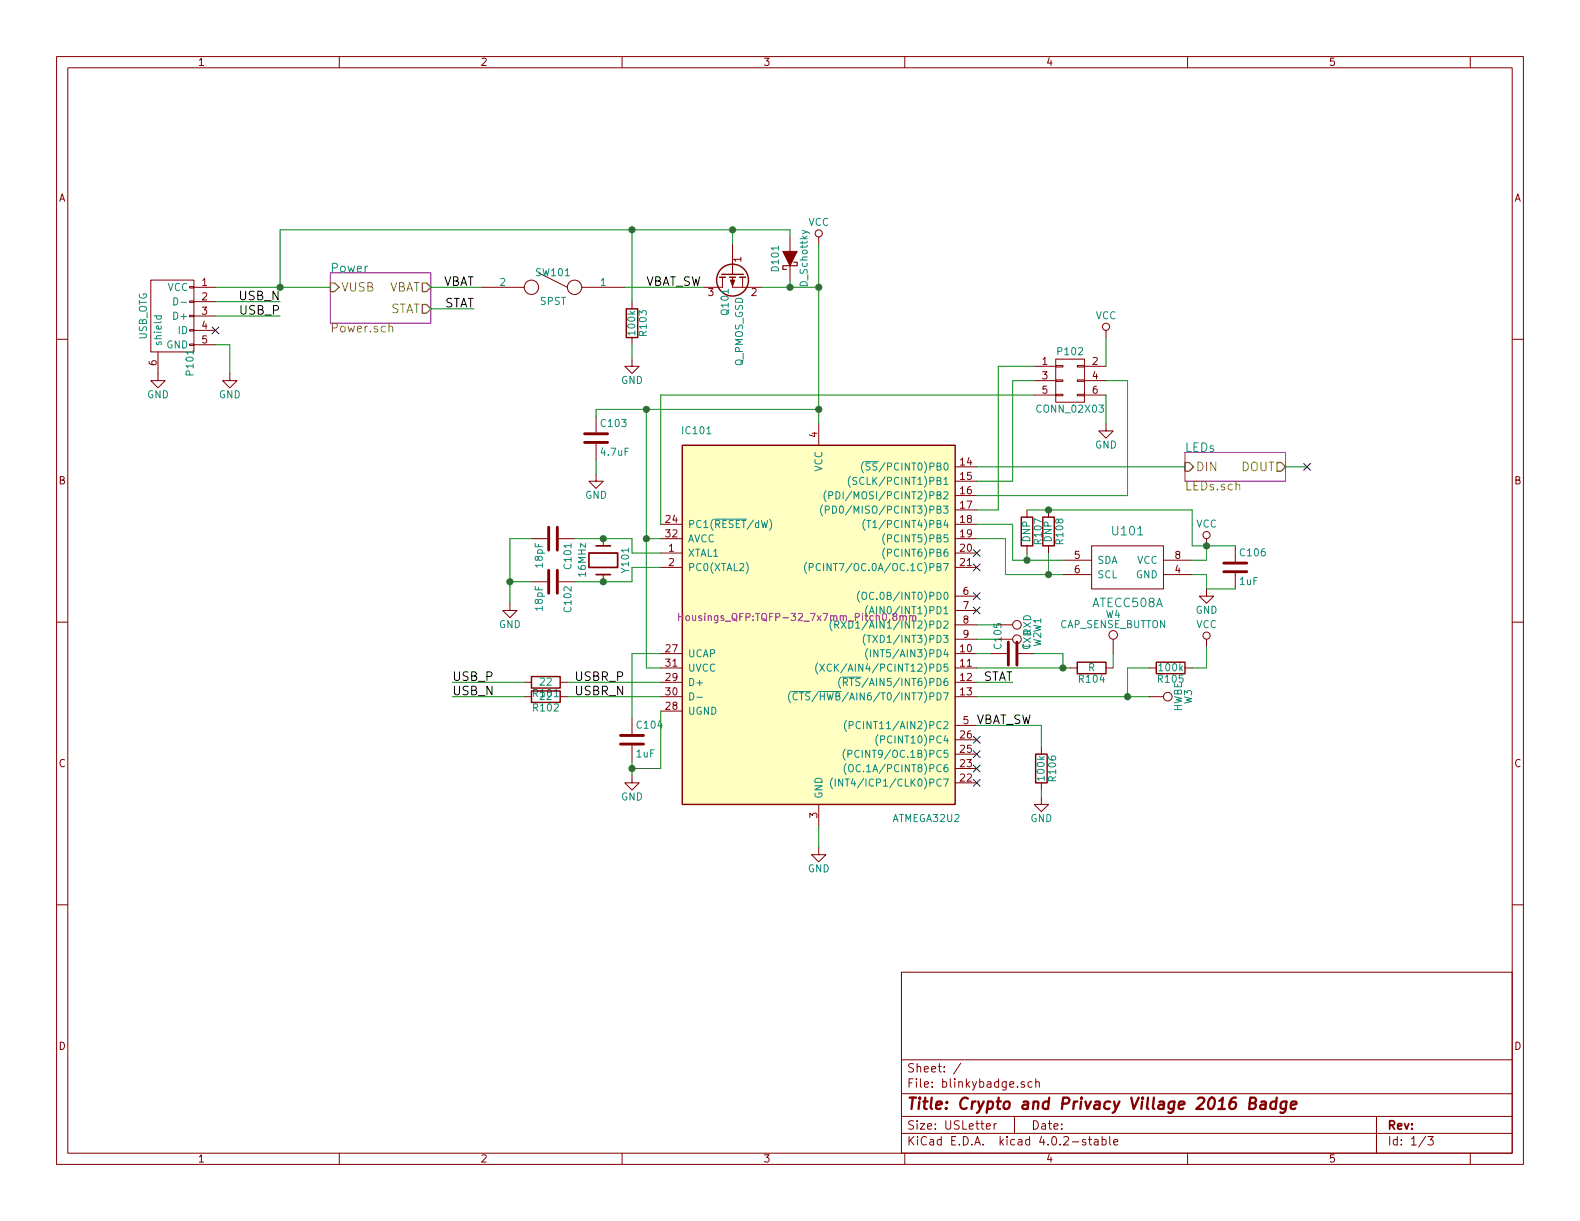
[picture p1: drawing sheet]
EESchema Schematic File Version 2
LIBS:power
LIBS:device
LIBS:transistors
LIBS:conn
LIBS:linear
LIBS:regul
LIBS:74xx
LIBS:cmos4000
LIBS:adc-dac
LIBS:memory
LIBS:xilinx
LIBS:microcontrollers
LIBS:dsp
LIBS:microchip
LIBS:analog_switches
LIBS:motorola
LIBS:texas
LIBS:intel
LIBS:audio
LIBS:interface
LIBS:digital-audio
LIBS:philips
LIBS:display
LIBS:cypress
LIBS:siliconi
LIBS:opto
LIBS:atmel
LIBS:contrib
LIBS:valves
LIBS:blinkybadge
LIBS:blinkybadge-cache
EELAYER 25 0
EELAYER END
$Descr USLetter 11000 8500
encoding utf-8
Sheet 1 3
Title "Crypto and Privacy Village 2016 Badge"
Date ""
Rev ""
Comp ""
Comment1 ""
Comment2 ""
Comment3 ""
Comment4 ""
$EndDescr
$Comp
L USB_OTG P101
U 1 1
P 1200 2200
F 0 "P101" H 1525 2075 50  0000 C CNN
F 1 "USB_OTG" H 1200 2400 50  0000 C CNN
F 2 "lib:USB_Micro-B-cpv" V 1150 2100 50  0001 C CNN
F 3 "" V 1150 2100 50  0000 C CNN
	1    1200 2200
	0    -1   1    0   
$EndComp
$Comp
L GND #PWR01
U 1 1
P 1100 2600
F 0 "#PWR01" H 1100 2350 50  0001 C CNN
F 1 "GND" H 1100 2450 50  0000 C CNN
F 2 "" H 1100 2600 50  0000 C CNN
F 3 "" H 1100 2600 50  0000 C CNN
	1    1100 2600
	1    0    0    -1  
$EndComp
$Comp
L GND #PWR02
U 1 1
P 1600 2600
F 0 "#PWR02" H 1600 2350 50  0001 C CNN
F 1 "GND" H 1600 2450 50  0000 C CNN
F 2 "" H 1600 2600 50  0000 C CNN
F 3 "" H 1600 2600 50  0000 C CNN
	1    1600 2600
	1    0    0    -1  
$EndComp
$Sheet
S 2300 1900 700  350 
U 5779CE96
F0 "Power" 60
F1 "Power.sch" 60
F2 "VUSB" I L 2300 2000 60 
F3 "STAT" O R 3000 2150 60 
F4 "VBAT" O R 3000 2000 60 
$EndSheet
$Comp
L SPST SW101
U 1 1
P 3850 2000
F 0 "SW101" H 3850 2100 50  0000 C CNN
F 1 "SPST" H 3850 1900 50  0000 C CNN
F 2 "lib:DPDT_SMD" H 3850 2000 50  0001 C CNN
F 3 "" H 3850 2000 50  0000 C CNN
	1    3850 2000
	-1   0    0    -1  
$EndComp
$Comp
L ATMEGA8U2 IC101
U 1 1
P 5700 4350
F 0 "IC101" H 4850 5700 50  0000 C CNN
F 1 "ATMEGA32U2" H 6450 3000 50  0000 C CNN
F 2 "Housings_QFP:TQFP-32_7x7mm_Pitch0.8mm" H 5550 4400 50  0000 C CNN
F 3 "http://www.atmel.com/Images/doc7799.pdf" H 5800 2900 50  0001 C CNN
	1    5700 4350
	1    0    0    -1  
$EndComp
$Comp
L GND #PWR03
U 1 1
P 5700 5900
F 0 "#PWR03" H 5700 5650 50  0001 C CNN
F 1 "GND" H 5700 5750 50  0000 C CNN
F 2 "" H 5700 5900 50  0000 C CNN
F 3 "" H 5700 5900 50  0000 C CNN
	1    5700 5900
	1    0    0    -1  
$EndComp
$Comp
L ATECC508A U101
U 1 1
P 7850 3950
F 0 "U101" H 7850 4200 60  0000 C CNN
F 1 "ATECC508A" H 7850 3700 60  0000 C CNN
F 2 "Housings_SOIC:SOIC-8_3.9x4.9mm_Pitch1.27mm" H 8050 3950 60  0001 C CNN
F 3 "" H 8050 3950 60  0000 C CNN
	1    7850 3950
	1    0    0    -1  
$EndComp
$Comp
L R R103
U 1 1
P 4400 2250
F 0 "R103" V 4480 2250 50  0000 C CNN
F 1 "100k" V 4400 2250 50  0000 C CNN
F 2 "Resistors_SMD:R_0603" V 4330 2250 50  0001 C CNN
F 3 "" H 4400 2250 50  0000 C CNN
	1    4400 2250
	1    0    0    -1  
$EndComp
$Comp
L GND #PWR04
U 1 1
P 4400 2500
F 0 "#PWR04" H 4400 2250 50  0001 C CNN
F 1 "GND" H 4400 2350 50  0000 C CNN
F 2 "" H 4400 2500 50  0000 C CNN
F 3 "" H 4400 2500 50  0000 C CNN
	1    4400 2500
	1    0    0    -1  
$EndComp
$Comp
L D_Schottky D101
U 1 1
P 5500 1800
F 0 "D101" H 5500 1900 50  0000 C CNN
F 1 "D_Schottky" H 5500 1700 50  0000 C CNN
F 2 "Diodes_SMD:SOD-323" H 5500 1800 50  0001 C CNN
F 3 "" H 5500 1800 50  0000 C CNN
	1    5500 1800
	0    -1   -1   0   
$EndComp
NoConn ~ 1500 2300
Text Label 3300 2150 2    60   ~ 0
STAT
Text Label 1950 2100 2    60   ~ 0
USB_N
Text Label 1950 2200 2    60   ~ 0
USB_P
$Comp
L R R101
U 1 1
P 3800 4750
F 0 "R101" V 3880 4750 50  0000 C CNN
F 1 "22" V 3800 4750 50  0000 C CNN
F 2 "Resistors_SMD:R_0603" V 3730 4750 50  0001 C CNN
F 3 "" H 3800 4750 50  0000 C CNN
	1    3800 4750
	0    1    1    0   
$EndComp
$Comp
L R R102
U 1 1
P 3800 4850
F 0 "R102" V 3880 4850 50  0000 C CNN
F 1 "22" V 3800 4850 50  0000 C CNN
F 2 "Resistors_SMD:R_0603" V 3730 4850 50  0001 C CNN
F 3 "" H 3800 4850 50  0000 C CNN
	1    3800 4850
	0    1    1    0   
$EndComp
Text Label 3150 4750 0    60   ~ 0
USB_P
Text Label 3150 4850 0    60   ~ 0
USB_N
$Comp
L VCC #PWR05
U 1 1
P 5700 1700
F 0 "#PWR05" H 5700 1550 50  0001 C CNN
F 1 "VCC" H 5700 1850 50  0000 C CNN
F 2 "" H 5700 1700 50  0000 C CNN
F 3 "" H 5700 1700 50  0000 C CNN
	1    5700 1700
	1    0    0    -1  
$EndComp
$Comp
L C C104
U 1 1
P 4400 5150
F 0 "C104" H 4425 5250 50  0000 L CNN
F 1 "1uF" H 4425 5050 50  0000 L CNN
F 2 "Capacitors_SMD:C_0603" H 4438 5000 50  0001 C CNN
F 3 "" H 4400 5150 50  0000 C CNN
	1    4400 5150
	1    0    0    -1  
$EndComp
$Comp
L GND #PWR06
U 1 1
P 4400 5400
F 0 "#PWR06" H 4400 5150 50  0001 C CNN
F 1 "GND" H 4400 5250 50  0000 C CNN
F 2 "" H 4400 5400 50  0000 C CNN
F 3 "" H 4400 5400 50  0000 C CNN
	1    4400 5400
	1    0    0    -1  
$EndComp
Text Label 3300 2000 2    60   ~ 0
VBAT
$Comp
L Crystal Y101
U 1 1
P 4200 3900
F 0 "Y101" H 4200 4050 50  0000 C CNN
F 1 "16MHz" H 4200 3750 50  0000 C CNN
F 2 "Crystals:Crystal_HC49-SD_SMD" H 4200 3900 50  0001 C CNN
F 3 "" H 4200 3900 50  0000 C CNN
	1    4200 3900
	0    1    1    0   
$EndComp
$Comp
L C C101
U 1 1
P 3850 3750
F 0 "C101" H 3875 3850 50  0000 L CNN
F 1 "18pF" H 3875 3650 50  0000 L CNN
F 2 "Capacitors_SMD:C_0603" H 3888 3600 50  0001 C CNN
F 3 "" H 3850 3750 50  0000 C CNN
	1    3850 3750
	0    1    1    0   
$EndComp
$Comp
L C C102
U 1 1
P 3850 4050
F 0 "C102" H 3875 4150 50  0000 L CNN
F 1 "18pF" H 3875 3950 50  0000 L CNN
F 2 "Capacitors_SMD:C_0603" H 3888 3900 50  0001 C CNN
F 3 "" H 3850 4050 50  0000 C CNN
	1    3850 4050
	0    1    1    0   
$EndComp
$Comp
L GND #PWR07
U 1 1
P 3550 4200
F 0 "#PWR07" H 3550 3950 50  0001 C CNN
F 1 "GND" H 3550 4050 50  0000 C CNN
F 2 "" H 3550 4200 50  0000 C CNN
F 3 "" H 3550 4200 50  0000 C CNN
	1    3550 4200
	1    0    0    -1  
$EndComp
$Comp
L GND #PWR08
U 1 1
P 8400 4100
F 0 "#PWR08" H 8400 3850 50  0001 C CNN
F 1 "GND" H 8400 3950 50  0000 C CNN
F 2 "" H 8400 4100 50  0000 C CNN
F 3 "" H 8400 4100 50  0000 C CNN
	1    8400 4100
	1    0    0    -1  
$EndComp
$Comp
L VCC #PWR09
U 1 1
P 8400 3800
F 0 "#PWR09" H 8400 3650 50  0001 C CNN
F 1 "VCC" H 8400 3950 50  0000 C CNN
F 2 "" H 8400 3800 50  0000 C CNN
F 3 "" H 8400 3800 50  0000 C CNN
	1    8400 3800
	1    0    0    -1  
$EndComp
$Comp
L C C103
U 1 1
P 4150 3050
F 0 "C103" H 4175 3150 50  0000 L CNN
F 1 "4.7uF" H 4175 2950 50  0000 L CNN
F 2 "Capacitors_SMD:C_0603" H 4188 2900 50  0001 C CNN
F 3 "" H 4150 3050 50  0000 C CNN
	1    4150 3050
	1    0    0    -1  
$EndComp
$Comp
L GND #PWR010
U 1 1
P 4150 3300
F 0 "#PWR010" H 4150 3050 50  0001 C CNN
F 1 "GND" H 4150 3150 50  0000 C CNN
F 2 "" H 4150 3300 50  0000 C CNN
F 3 "" H 4150 3300 50  0000 C CNN
	1    4150 3300
	1    0    0    -1  
$EndComp
$Sheet
S 8250 3150 700  200 
U 577DCB06
F0 "LEDs" 60
F1 "LEDs.sch" 60
F2 "DIN" I L 8250 3250 60 
F3 "DOUT" O R 8950 3250 60 
$EndSheet
NoConn ~ 9100 3250
Text Label 4500 2000 0    60   ~ 0
VBAT_SW
$Comp
L C C105
U 1 1
P 7050 4550
F 0 "C105" H 7075 4650 50  0000 L CNN
F 1 "C" H 7075 4450 50  0000 L CNN
F 2 "Capacitors_SMD:C_0603" H 7088 4400 50  0001 C CNN
F 3 "" H 7050 4550 50  0000 C CNN
	1    7050 4550
	0    -1   -1   0   
$EndComp
$Comp
L R R104
U 1 1
P 7600 4650
F 0 "R104" V 7680 4650 50  0000 C CNN
F 1 "R" V 7600 4650 50  0000 C CNN
F 2 "Resistors_SMD:R_0603" V 7530 4650 50  0001 C CNN
F 3 "" H 7600 4650 50  0000 C CNN
	1    7600 4650
	0    1    1    0   
$EndComp
$Comp
L CONN_02X03 P102
U 1 1
P 7450 2650
F 0 "P102" H 7450 2850 50  0000 C CNN
F 1 "CONN_02X03" H 7450 2450 50  0000 C CNN
F 2 "lib:CONN_2.54mm_2x3_TP" H 7450 1450 50  0001 C CNN
F 3 "" H 7450 1450 50  0000 C CNN
	1    7450 2650
	1    0    0    -1  
$EndComp
$Comp
L GND #PWR011
U 1 1
P 7700 2950
F 0 "#PWR011" H 7700 2700 50  0001 C CNN
F 1 "GND" H 7700 2800 50  0000 C CNN
F 2 "" H 7700 2950 50  0000 C CNN
F 3 "" H 7700 2950 50  0000 C CNN
	1    7700 2950
	1    0    0    -1  
$EndComp
$Comp
L VCC #PWR012
U 1 1
P 7700 2350
F 0 "#PWR012" H 7700 2200 50  0001 C CNN
F 1 "VCC" H 7700 2500 50  0000 C CNN
F 2 "" H 7700 2350 50  0000 C CNN
F 3 "" H 7700 2350 50  0000 C CNN
	1    7700 2350
	1    0    0    -1  
$EndComp
$Comp
L TEST_1P W1
U 1 1
P 6950 4350
F 0 "W1" H 6950 4620 50  0000 C CNN
F 1 "RXD" H 6950 4550 50  0000 C CNN
F 2 "Measurement_Points:Measurement_Point_Round-SMD-Pad_Small" H 7150 4350 50  0001 C CNN
F 3 "" H 7150 4350 50  0000 C CNN
	1    6950 4350
	0    1    1    0   
$EndComp
$Comp
L TEST_1P W2
U 1 1
P 6950 4450
F 0 "W2" H 6950 4720 50  0000 C CNN
F 1 "TXD" H 6950 4650 50  0000 C CNN
F 2 "Measurement_Points:Measurement_Point_Round-SMD-Pad_Small" H 7150 4450 50  0001 C CNN
F 3 "" H 7150 4450 50  0000 C CNN
	1    6950 4450
	0    1    1    0   
$EndComp
$Comp
L TEST_1P W4
U 1 1
P 7750 4550
F 0 "W4" H 7750 4820 50  0000 C CNN
F 1 "CAP_SENSE_BUTTON" H 7750 4750 50  0000 C CNN
F 2 "Measurement_Points:Measurement_Point_Round-SMD-Pad_Small" H 7950 4550 50  0001 C CNN
F 3 "" H 7950 4550 50  0000 C CNN
	1    7750 4550
	1    0    0    -1  
$EndComp
$Comp
L C C106
U 1 1
P 8600 3950
F 0 "C106" H 8625 4050 50  0000 L CNN
F 1 "1uF" H 8625 3850 50  0000 L CNN
F 2 "Capacitors_SMD:C_0603" H 8638 3800 50  0001 C CNN
F 3 "" H 8600 3950 50  0000 C CNN
	1    8600 3950
	1    0    0    -1  
$EndComp
Text Label 4000 4750 0    60   ~ 0
USBR_P
Text Label 4000 4850 0    60   ~ 0
USBR_N
$Comp
L TEST_1P W3
U 1 1
P 8000 4850
F 0 "W3" H 8000 5120 50  0000 C CNN
F 1 "HWBE" H 8000 5050 50  0000 C CNN
F 2 "Measurement_Points:Measurement_Point_Round-SMD-Pad_Small" H 8200 4850 50  0001 C CNN
F 3 "" H 8200 4850 50  0000 C CNN
	1    8000 4850
	0    1    1    0   
$EndComp
$Comp
L R R105
U 1 1
P 8150 4650
F 0 "R105" V 8230 4650 50  0000 C CNN
F 1 "100k" V 8150 4650 50  0000 C CNN
F 2 "Resistors_SMD:R_0603" V 8080 4650 50  0001 C CNN
F 3 "" H 8150 4650 50  0000 C CNN
	1    8150 4650
	0    1    1    0   
$EndComp
$Comp
L VCC #PWR013
U 1 1
P 8400 4500
F 0 "#PWR013" H 8400 4350 50  0001 C CNN
F 1 "VCC" H 8400 4650 50  0000 C CNN
F 2 "" H 8400 4500 50  0000 C CNN
F 3 "" H 8400 4500 50  0000 C CNN
	1    8400 4500
	1    0    0    -1  
$EndComp
NoConn ~ 6800 3850
NoConn ~ 6800 3950
NoConn ~ 6800 4250
NoConn ~ 6800 5150
NoConn ~ 6800 5250
NoConn ~ 6800 5350
NoConn ~ 6800 5450
Text Label 6850 4750 0    60   ~ 0
STAT
Text Label 6800 5050 0    60   ~ 0
VBAT_SW
$Comp
L R R106
U 1 1
P 7250 5350
F 0 "R106" V 7330 5350 50  0000 C CNN
F 1 "100k" V 7250 5350 50  0000 C CNN
F 2 "Resistors_SMD:R_0603" V 7180 5350 50  0001 C CNN
F 3 "" H 7250 5350 50  0000 C CNN
	1    7250 5350
	1    0    0    -1  
$EndComp
$Comp
L GND #PWR014
U 1 1
P 7250 5550
F 0 "#PWR014" H 7250 5300 50  0001 C CNN
F 1 "GND" H 7250 5400 50  0000 C CNN
F 2 "" H 7250 5550 50  0000 C CNN
F 3 "" H 7250 5550 50  0000 C CNN
	1    7250 5550
	1    0    0    -1  
$EndComp
$Comp
L Q_PMOS_GSD Q101
U 1 1
P 5100 1900
F 0 "Q101" H 5400 1950 50  0000 R CNN
F 1 "Q_PMOS_GSD" H 5750 1850 50  0000 R CNN
F 2 "TO_SOT_Packages_SMD:SOT-23" H 5300 2000 50  0001 C CNN
F 3 "" H 5100 1900 50  0000 C CNN
	1    5100 1900
	0    -1   1    0   
$EndComp
NoConn ~ 6800 4150
$Comp
L R R107
U 1 1
P 7150 3700
F 0 "R107" V 7230 3700 50  0000 C CNN
F 1 "DNP" V 7150 3700 50  0000 C CNN
F 2 "Resistors_SMD:R_0603" V 7080 3700 50  0001 C CNN
F 3 "" H 7150 3700 50  0000 C CNN
	1    7150 3700
	1    0    0    -1  
$EndComp
$Comp
L R R108
U 1 1
P 7300 3700
F 0 "R108" V 7380 3700 50  0000 C CNN
F 1 "DNP" V 7300 3700 50  0000 C CNN
F 2 "Resistors_SMD:R_0603" V 7230 3700 50  0001 C CNN
F 3 "" H 7300 3700 50  0000 C CNN
	1    7300 3700
	1    0    0    -1  
$EndComp
Wire Wire Line
	1500 2400 1600 2400
Wire Wire Line
	1600 2400 1600 2600
Wire Wire Line
	1500 2000 2300 2000
Wire Wire Line
	3350 2000 3000 2000
Wire Wire Line
	5700 5750 5700 5900
Wire Wire Line
	4900 2000 4350 2000
Wire Wire Line
	5100 1600 5100 1700
Wire Wire Line
	1950 1600 5500 1600
Wire Wire Line
	1950 1600 1950 2000
Connection ~ 1950 2000
Wire Wire Line
	4400 1600 4400 2100
Connection ~ 4400 1600
Wire Wire Line
	4400 2400 4400 2500
Connection ~ 5100 1600
Wire Wire Line
	5300 2000 5700 2000
Connection ~ 5500 2000
Wire Wire Line
	5500 1600 5500 1650
Wire Wire Line
	5500 1950 5500 2000
Wire Wire Line
	3000 2150 3300 2150
Wire Wire Line
	1500 2100 1950 2100
Wire Wire Line
	1500 2200 1950 2200
Wire Wire Line
	3950 4750 4600 4750
Wire Wire Line
	3950 4850 4600 4850
Wire Wire Line
	3650 4750 3150 4750
Wire Wire Line
	3650 4850 3150 4850
Connection ~ 5700 2000
Wire Wire Line
	4600 4550 4400 4550
Wire Wire Line
	4400 4550 4400 5000
Wire Wire Line
	4400 5300 4400 5400
Wire Wire Line
	4600 4950 4600 5350
Wire Wire Line
	4600 5350 4400 5350
Connection ~ 4400 5350
Wire Wire Line
	4000 4050 4400 4050
Wire Wire Line
	4400 3850 4600 3850
Wire Wire Line
	4400 3750 4400 3850
Wire Wire Line
	4000 3750 4400 3750
Wire Wire Line
	4600 3950 4400 3950
Wire Wire Line
	4400 3950 4400 4050
Connection ~ 4200 3750
Connection ~ 4200 4050
Wire Wire Line
	3700 4050 3550 4050
Wire Wire Line
	3700 3750 3550 3750
Wire Wire Line
	3550 3750 3550 4200
Connection ~ 3550 4050
Wire Wire Line
	6800 3650 7050 3650
Wire Wire Line
	7000 3750 6800 3750
Wire Wire Line
	8300 4000 8400 4000
Wire Wire Line
	8400 4000 8400 4100
Wire Wire Line
	8400 3900 8400 3800
Wire Wire Line
	5700 2850 4150 2850
Wire Wire Line
	4500 2850 4500 4650
Wire Wire Line
	4500 3750 4600 3750
Connection ~ 5700 2850
Wire Wire Line
	4500 4650 4600 4650
Connection ~ 4500 3750
Wire Wire Line
	4150 2850 4150 2900
Connection ~ 4500 2850
Wire Wire Line
	4150 3300 4150 3200
Wire Wire Line
	8950 3250 9100 3250
Wire Wire Line
	6800 4650 7450 4650
Wire Wire Line
	7400 4650 7400 4550
Wire Wire Line
	4600 2750 7200 2750
Wire Wire Line
	4600 2750 4600 3650
Wire Wire Line
	7200 2650 7050 2650
Wire Wire Line
	7050 2650 7050 3350
Wire Wire Line
	7050 3350 6800 3350
Wire Wire Line
	7200 2550 6950 2550
Wire Wire Line
	6950 2550 6950 3550
Wire Wire Line
	6950 3550 6800 3550
Wire Wire Line
	7700 2650 7850 2650
Wire Wire Line
	7850 2650 7850 3450
Wire Wire Line
	7850 3450 6800 3450
Wire Wire Line
	7700 2750 7700 2950
Wire Wire Line
	7700 2550 7700 2350
Wire Wire Line
	6950 4350 6800 4350
Wire Wire Line
	6800 4450 6950 4450
Wire Wire Line
	8300 3800 8600 3800
Wire Wire Line
	8400 4100 8600 4100
Wire Wire Line
	6800 4850 8000 4850
Wire Wire Line
	8000 4650 7850 4650
Wire Wire Line
	7850 4650 7850 4850
Connection ~ 7850 4850
Wire Wire Line
	8300 4650 8400 4650
Wire Wire Line
	8400 4650 8400 4500
Wire Wire Line
	5700 1700 5700 2950
Wire Wire Line
	6800 4750 7050 4750
Wire Wire Line
	6800 5050 7250 5050
Wire Wire Line
	7250 5050 7250 5200
Wire Wire Line
	7250 5500 7250 5550
Wire Wire Line
	7400 4550 7200 4550
Wire Wire Line
	6900 4550 6800 4550
Wire Wire Line
	7750 4550 7750 4650
Connection ~ 7400 4650
Wire Wire Line
	8300 3900 8400 3900
Wire Wire Line
	8250 3250 6800 3250
Wire Wire Line
	7150 3550 8300 3550
Wire Wire Line
	8300 3550 8300 3800
Connection ~ 8400 3800
Connection ~ 7300 3550
Wire Wire Line
	7000 3750 7000 4000
Wire Wire Line
	7000 4000 7400 4000
Wire Wire Line
	7300 3850 7300 4000
Connection ~ 7300 4000
Wire Wire Line
	7050 3650 7050 3900
Wire Wire Line
	7050 3900 7400 3900
Wire Wire Line
	7150 3850 7150 3900
Connection ~ 7150 3900
$EndSCHEMATC
